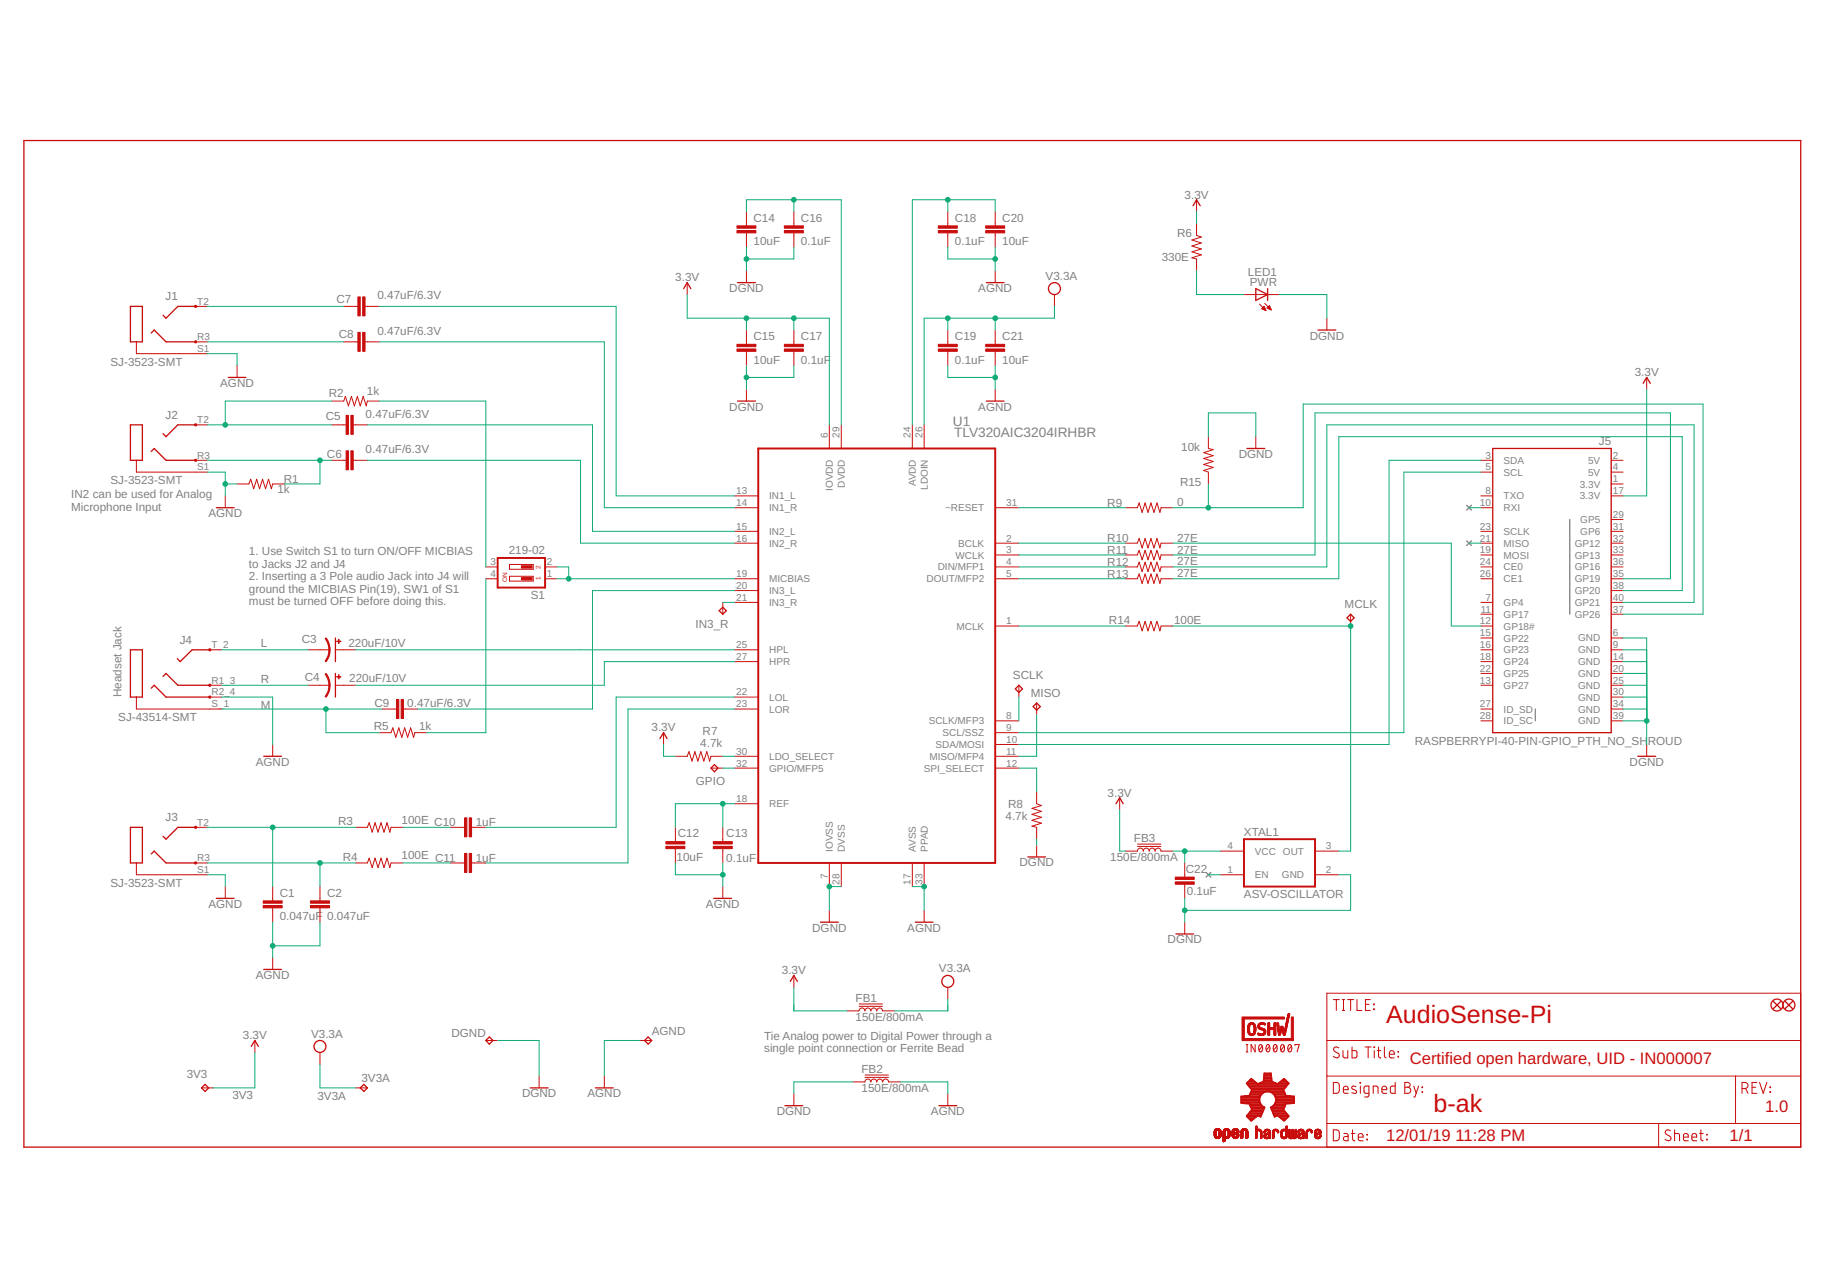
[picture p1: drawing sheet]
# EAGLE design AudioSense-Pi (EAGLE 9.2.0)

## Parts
3V3  TPB1,27  [B1,27]
3V3A  TPB1,27  [B1,27]
AGND  TPB1,27  [B1,27]
C1  0.047uF  C-EUC1206  [C1206]
C2  0.047uF  C-EUC1206  [C1206]
C3  220uF/10V  T491D107M006AT  [D]
C4  220uF/10V  T491D107M006AT  [D]
C5  0.47uF/6.3V  C-EUC1206  [C1206]
C6  0.47uF/6.3V  C-EUC1206  [C1206]
C7  0.47uF/6.3V  C-EUC1206  [C1206]
C8  0.47uF/6.3V  C-EUC1206  [C1206]
C9  0.47uF/6.3V  C-EUC1206  [C1206]
C10  1uF  C-EUC1206  [C1206]
C11  1uF  C-EUC1206  [C1206]
C12  10uF  C-EUC1206  [C1206]
C13  0.1uF  C-EUC1206  [C1206]
C14  10uF  C-EUC1206  [C1206]
C15  10uF  C-EUC1206  [C1206]
C16  0.1uF  C-EUC1206  [C1206]
C17  0.1uF  C-EUC1206  [C1206]
C18  0.1uF  C-EUC1206  [C1206]
C19  0.1uF  C-EUC1206  [C1206]
C20  10uF  C-EUC1206  [C1206]
C21  10uF  C-EUC1206  [C1206]
C22  0.1uF  C-EUC1206  [C1206]
DGND  TPB1,27  [B1,27]
FB1  150E/800mA  FERRITE_0805MP  [_0805MP]
FB2  150E/800mA  FERRITE_0805MP  [_0805MP]
FB3  150E/800mA  FERRITE_0805MP  [_0805MP]
FID1  FIDUCIAL""  [FIDUCIAL_1MM]
FID2  FIDUCIAL""  [FIDUCIAL_1MM]
GPIO  TPB1,27  [B1,27]
IN3_R  TPB1,27  [B1,27]
J1  SJ-3523-SMT  [SJ-3523-SMT]
J2  SJ-3523-SMT  [SJ-3523-SMT]
J3  SJ-3523-SMT  [SJ-3523-SMT]
J4  SJ-43514-SMT  [SJ-43514-SMT]
J5  RASPBERRYPI-40-PIN-GPIO_PTH_NO_SHROUD  [2X20]
LOGO2  OSHW-LOGOM  [OSHW-LOGO-M]
MCLK  TPB1,27  [B1,27]
MISO  TPB1,27  [B1,27]
PWR  LED1  LEDCHIP-LED0805  [CHIP-LED0805]
R1  1k  RESISTOR1206  [1206]
R2  1k  RESISTOR1206  [1206]
R3  100E  RESISTOR1206  [1206]
R4  100E  RESISTOR1206  [1206]
R5  1k  RESISTOR1206  [1206]
R6  330E  RESISTOR1206  [1206]
R7  4.7k  RESISTOR1206  [1206]
R8  4.7k  RESISTOR1206  [1206]
R9  0  RESISTOR1206  [1206]
R10  27E  RESISTOR1206  [1206]
R11  27E  RESISTOR1206  [1206]
R12  27E  RESISTOR1206  [1206]
R13  27E  RESISTOR1206  [1206]
R14  100E  RESISTOR1206  [1206]
R15  10k  RESISTOR1206  [1206]
S1  219-02  [CTS-219-02]
SCLK  TPB1,27  [B1,27]
U1  TLV320AIC3204IRHBR  [QFN50P500X500X100-33N]
U$6  IN000007  CERT-SMALL  [CERT-SMALL-SILK]
XTAL1  ASV-OSCILLATOR  [OSCILLATOR_7X5_SMD]

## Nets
3POLE_MBIAS: R2.2 S1.3
3V3: 3V3.TP C15.1 C17.1 FB1.1 FB3.1 J5.17(3.3V) R6.1 R7.1 U1.6(IOVDD) ; supply symbol labelled 3.3V
3V3A: 3V3A.TP C19.1 C21.1 FB1.2 U1.26(LDOIN) ; supply symbol labelled V3.3A
4POLE_MBIAS: R5.2 S1.4
AGND: AGND.TP C1.2 C2.2 C12.2 C13.2 C18.2 C19.2 C20.2 C21.2 FB2.2 J1.S1 J2.S1 J3.S1 J4.R2_4 R1.1 U1.17(AVSS) U1.33(PPAD)
AIC_LINE_LOUT_1: C10.1 R3.2
AIC_LINE_ROUT_1: C11.1 R4.2
AVDD: C18.1 C20.1 U1.24(AVDD)
BCLK: R10.1 U1.2(BCLK)
DIN: R12.1 U1.4(DIN/MFP1)
DOUT: R13.1 U1.5(DOUT/MFP2)
DVDD: C14.1 C16.1 U1.29(DVDD)
GND: C14.2 C15.2 C16.2 C17.2 C22.2 DGND.TP FB2.1 J5.6(GND) J5.9(GND) J5.14(GND) J5.20(GND) J5.25(GND) J5.30(GND) J5.34(GND) J5.39(GND) PWR.C R8.2 R15.2 U1.7(IOVSS) U1.28(DVSS) XTAL1.2(GND) ; supply symbol labelled DGND
GP_26: J5.37(GP26) R9.2 R15.1
GPIO: GPIO.TP U1.32(GPIO/MFP5)
HPL: C3.+(A) U1.25(HPL)
HPR: C4.+(A) U1.27(HPR)
IN1_RING: C8.1 J1.R3
IN1_TIP: C7.1 J1.T2
IN1L: C7.2 U1.13(IN1_L)
IN1R: C8.2 U1.14(IN1_R)
IN2_RING: C6.1 J2.R3 R1.2
IN2_TIP: C5.1 J2.T2 R2.1
IN2L: C5.2 U1.15(IN2_L)
IN2R: C6.2 U1.16(IN2_R)
IN3_R: IN3_R.TP U1.21(IN3_R)
IN3L: C9.2 U1.20(IN3_L)
L: C3.-(C) J4.T_2
LDO_SEL: R7.2 U1.30(LDO_SELECT)
LED-A: PWR.A R6.2
LOL: C10.2 U1.22(LOL)
LOR: C11.2 U1.23(LOR)
LOUT_RING: C2.1 J3.R3 R4.1
LOUT_TIP: C1.1 J3.T2 R3.1
M: C9.1 J4.S_1 R5.1
MCLK: R14.1 U1.1(MCLK)
MICBIAS: S1.1 S1.2 U1.19(MICBIAS)
MISO: MISO.TP U1.11(MISO/MFP4)
N$1: XTAL1.1(EN)
N$2: J5.10(RXI)
N$3: J5.21(MISO)
R: C4.-(C) J4.R1_3
REF: C12.1 C13.1 U1.18(REF)
RESET: R9.1 U1.31(~RESET)
RPI_BCLK_PIN12: J5.12(GP18#) R10.2
RPI_DIN_PIN38: J5.38(GP20) R13.2
RPI_DOUT_PIN40: J5.40(GP21) R12.2
RPI_FS_PIN35: J5.35(GP19) R11.2
SCL: J5.5(SCL) U1.9(SCL/SSZ)
SCLK: SCLK.TP U1.8(SCLK/MFP3)
SDA: J5.3(SDA) U1.10(SDA/MOSI)
SPI_SEL: R8.1 U1.12(SPI_SELECT)
VCC: C22.1 FB3.2 XTAL1.4(VCC)
WCLK: R11.1 U1.3(WCLK)
XTAL_OUT: MCLK.TP R14.2 XTAL1.3(OUT)
Unconnected: J5.7(GP4) J5.8(TXO) J5.11(GP17) J5.13(GP27) J5.15(GP22) J5.16(GP23) J5.18(GP24) J5.19(MOSI) J5.22(GP25) J5.23(SCLK) J5.24(CE0) J5.26(CE1) J5.27(ID_SD) J5.28(ID_SC) J5.29(GP5) J5.31(GP6) J5.32(GP12) J5.33(GP13) J5.36(GP16)

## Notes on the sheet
- IN2 can be used for Analog 
  Microphone Input
- 1. Use Switch S1 to turn ON/OFF MICBIAS
  to Jacks J2 and J4
  2. Inserting a 3 Pole audio Jack into J4 will
  ground the MICBIAS Pin(19), SW1 of S1
  must be turned OFF before doing this.
- Headset Jack
- Tie Analog power to Digital Power through a 
  single point connection or Ferrite Bead
- Certified open hardware, UID - IN000007
- b-ak | 1.0

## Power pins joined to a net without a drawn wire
3V3: J5.1(3.3V)
5V: J5.2(5V) J5.4(5V)

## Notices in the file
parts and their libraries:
SparkFun-Connectors: Licensing: Creative Commons ShareAlike 4.0 International - https://creativecommons.org/licenses/by-sa/4.0
Volks73-Kemet: Creative Commons Attribution-ShareAlike 3.0 Unported (CC BY-SA 3.0), http://creativecommons.org/licenses/by-sa/3.0/.
